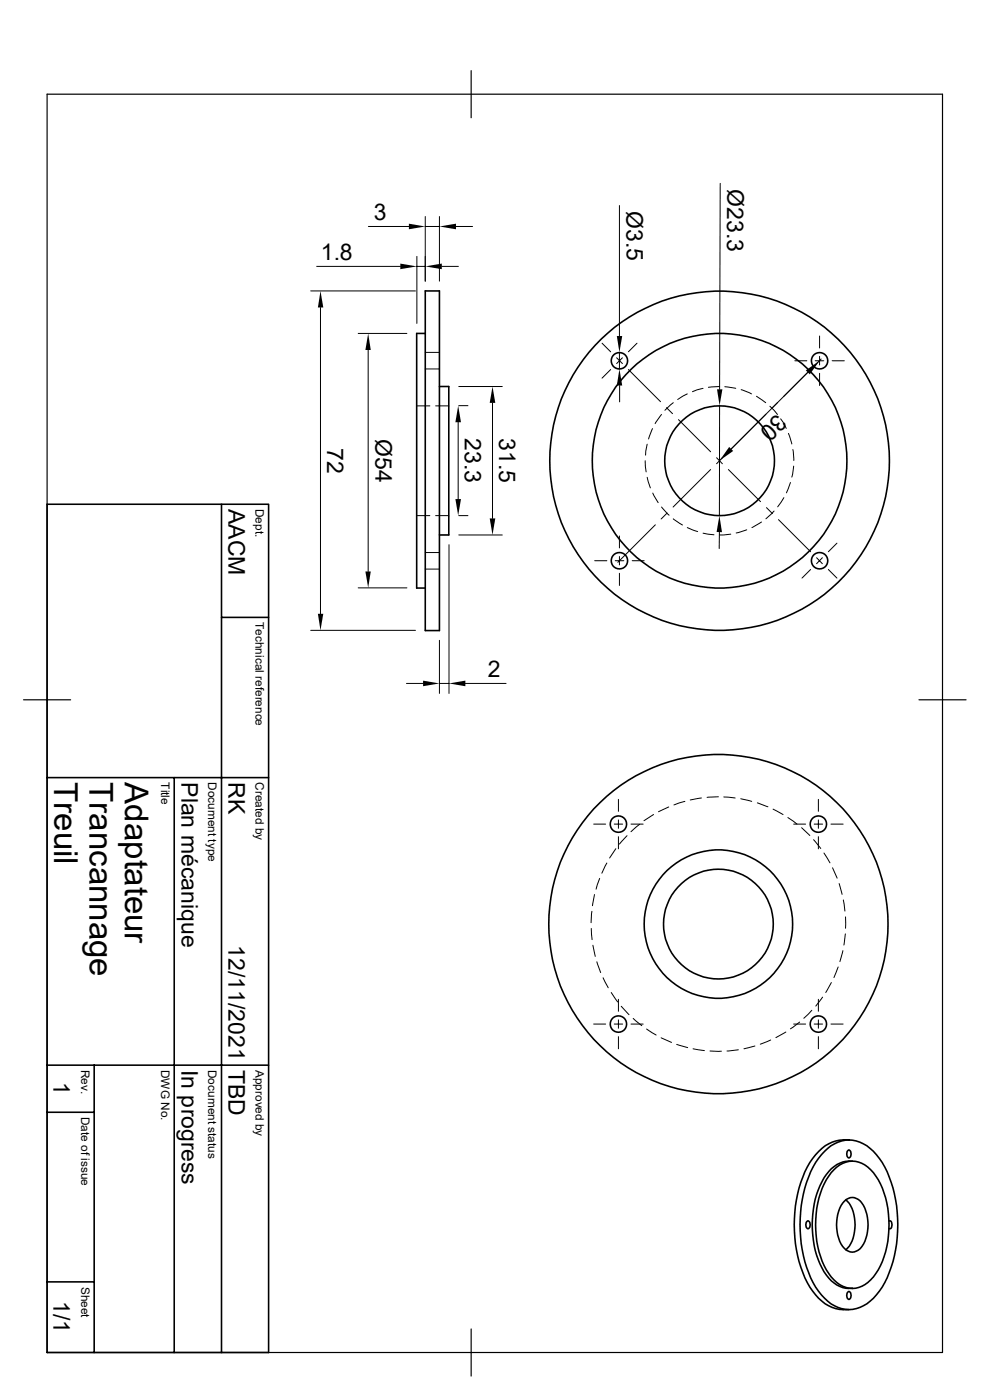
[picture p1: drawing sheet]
<svg xmlns="http://www.w3.org/2000/svg" width="210mm" height="297mm" viewBox="0 0 210 297" stroke-linecap="round" stroke-linejoin="round" font-family="sans-serif">
<g fill="none" stroke="#000" stroke-width=".34">
<path d="M90.2 70.7h-1.8v54.1h1.8M90.2 61.7h3v72.1h-3zM93.2 82h2v31.5h-2M10 107h47v179.9h-47zM47 107v179.9M47 131h10M10 165h47M37 165v121.9M10 236h10M10 226h47M20 226v60.9M171.2 259.2l.1-.2a.81 .81 0 0 1 .5 1.4l-.3 .2a.81 .81 0 0 1-.5-1.3z"/>
<path d="M174.9 244.3a6.8 6.8 0 0 1 10.4 0 19.9 19.9 0 0 1 4.9 11.5 27.7 27.7 0 0 1-3 17.2 9.6 9.6 0 0 1-6.4 4.8 8 8 0 0 1-7.2-3.9 25.9 25.9 0 0 1-3.8-16.7 22.3 22.3 0 0 1 4.4-12.2zM176.9 248.2a5.1 5.1 0 0 1 7.8 0 15.8 15.8 0 0 1 3.9 10.5 18.3 18.3 0 0 1-3.3 12.2 5.3 5.3 0 0 1-7.2 1.6 12.5 12.5 0 0 1-4.6-8 20.2 20.2 0 0 1 2.3-15zM178.9 241.9a8.2 8.2 0 0 0-6.5 3.9 25.9 25.9 0 0 0-3.8 16.7 22.6 22.6 0 0 0 4.4 12.2 7.9 7.9 0 0 0 7.1 3.1M178.9 241.8h1.2M179.2 254.8a2.4 2.4 0 0 1 4 .9 8.8 8.8 0 0 1-.7 9.2 2.3 2.3 0 0 1-3.7-.4 8.5 8.5 0 0 1 .4-9.7zM179.5 254.6a7.5 7.5 0 0 1 1.8 6.7l-.5 2-.6 1.1-.7 .7M179.8 244.1l.2-.1a.81 .81 0 0 1 .5 1.3l-.3 .3a.81 .81 0 0 1-.5-1.3zM180.8 246.3a6.3 6.3 0 0 0-6 3.6 21.1 21.1 0 0 0 0 19.9 6.8 6.8 0 0 0 5.3 3.5M188.6 259a.81 .81 0 0 1 .5 1.3l-.2 .3h-.3M10 271.9h10M179.8 274.2l.2-.2a.81 .81 0 0 1 .5 1.3l-.3 .3a.81 .81 0 0 1-.5-1.3zM180.1 273.3h.7"/>
<circle cx="131.4" cy="76.5" r="1.74"/>
<circle cx="173.9" cy="76.5" r="1.74"/>
<circle cx="152.6" cy="97.7" r="36"/>
<circle cx="152.6" cy="97.7" r="27"/>
<circle cx="152.7" cy="97.7" r="11.6"/>
<circle cx="131.4" cy="119" r="1.74"/>
<circle cx="173.9" cy="119" r="1.74"/>
<circle cx="131.2" cy="174.8" r="1.74"/>
<circle cx="173.6" cy="174.8" r="1.74"/>
<circle cx="152.4" cy="196" r="36"/>
<circle cx="152.4" cy="196.1" r="11.6"/>
<circle cx="152.4" cy="196" r="15.7"/>
<circle cx="131.2" cy="217.3" r="1.74"/>
<circle cx="173.6" cy="217.3" r="1.74"/>
</g>
<g fill="none" stroke="#000" stroke-width=".21">
<path d="M152.8 38.9l-.1 43.7M67.2 56.5h17.7M78.1 48h8.6M88.4 54.4v14.2M88.4 56.5h1.8M90.2 45.9v13.7M90.2 48h3M93.2 45.9v13.7M93.7 56.5h3.5M96.7 48h3.5M131.4 43.6v27.7M65.9 61.7h22.2"/>
<path d="M68 65.2v65M76 70.7h10.3M78.1 74.3v46.9M90.2 74.8h3M90.2 78.3h3M127.7 72.8l1.8 1.8M129.5 78.4l-1.8 1.8M130.8 75.9l1.2 1.2M131.4 74.8v3.5M132 75.9l-1.2 1.2M133.3 78.4l6.8 6.8M135.1 72.8l-1.8 1.8"/>
<path d="M168.6 76.5h2.6M172.9 76.5h1.9M173.9 71.3v2.5M173.9 75.6v1.8M173.9 79.2v2.6M174.2 76.2l-19.7 19.6M176.5 76.5h2.6M88.4 86.1h2.8M92.4 86.1h2.8M97.2 89.6v16.3M97.3 82h9.3M97.3 86.1h2"/>
<path d="M104.5 85.5v24.5M131.4 81.8v3.5M136.9 97.7l.2 2.4M137.3 94.2l-.4 2.4M138.4 90.9l-.8 2.2M140.3 87.9l-1.3 2M141.4 86.5l1.3 1.3M142.8 85.4l-1.7 1.6M143.9 89l6.8 6.8M145.8 83.6l-2 1.2M149.1 82.4l-2.2 .7M150.7 99.6l-7.9 8"/>
<path d="M152 97.1l1.2 1.3M152.7 82l-2.4 .2M152.7 86.1l-.1 23.3M153.2 97.1l-1.2 1.3M153.8 82l2.3 .4M154.5 99.6l6.8 6.8M157.2 82.7l2.2 .9M160.5 84.1l1.9 1.3M163.3 86.2l1.6 1.7M165.6 88.9l1.2 2M167.3 91.9l.7 2.3M168.2 95.4l.2 2.3"/>
<path d="M168.4 98.9l-.4 2.3M88.4 109.4h2.8M90.2 117.2h3M92.4 109.4h2.8M95.2 115.6v31.5M97.3 109.4h2M97.3 113.5h9.3M126.2 119h2.5M130.5 119h1.8M131.4 113.7v2.5M131.4 118.1v1.7M134.1 119h2.6"/>
<path d="M137.3 101.3l.7 2.2M138.5 104.6l1.1 2M139 111.3l-7.9 8M140.3 107.6l1.6 1.7M141.5 108.8l-1.2 1.3M142.8 110.1l2 1.3M145.8 111.9l2.2 .9M149.1 113.1l2.4 .4M152.6 112.9v3.5M155 113.3l-2.3 .2M158.4 112.4l-2.2 .7M161.5 110.7l-2 1.2"/>
<path d="M162.6 107.7l1.3 1.3M164.2 108.4l-1.7 1.7M165.1 110.2l6.9 6.9M166.3 105.6l-1.3 1.9M167.7 102.4l-.9 2.2M173.2 118.3l1.3 1.3M174.5 118.3l-1.3 1.3M177.5 115.2l-1.8 1.9M65.9 133.7h22.2M76 124.7h10.3M90.2 120.7h3M93.2 135.8v11.3"/>
<path d="M131.4 121.6v2.6M172 120.8l-1.9 1.8M175.7 120.8l1.8 1.8M86.2 145h3.5M93.2 145h2M98.7 145h8.7M125.9 174.8h2.6M130.3 174.8h1.8M131.2 169.6v2.5M131.2 173.9v1.8M131.2 177.5v2.6M133 177.3l-1.6 1.8"/>
<path d="M133.9 174.8h2.5M135.7 174.9l-1.8 1.5M138.6 172.8l-2 1.3M141.9 171.2l-2.2 1M145.3 170l-2.3 .8M148.8 169.3l-2.4 .4M152.4 169l-2.4 .2M153.5 169.1l2.5 .2M157.1 169.5l2.4 .5M160.7 170.3l2.2 .9M164 171.7l2.1 1.1M167.1 173.4l2 1.4"/>
<path d="M168.4 174.8h2.5M170.1 175.6l1.7 1.6M172.6 178.1l1.5 1.9M172.7 174.8h1.8M173.6 169.6v2.5M173.6 173.9v1.8M173.6 177.5v2.6M176.3 174.8h2.6M125.4 197l.2 2.3M125.6 193.3l-.2 2.4M126.1 189.8l-.4 2.4M127.2 186.4l-.8 2.2"/>
<path d="M128.7 183.1l-1 2.2M130.6 180l-1.3 2M174.8 181l1.3 2M176.6 184.1l1 2.2M178 187.5l.6 2.2M178.9 190.9l.3 2.4M179.3 198.1l-.3 2.4M179.4 194.5v2.4M125.8 200.5l.5 2.4M125.9 217.3h2.6M126.6 204l.8 2.3M127.9 207.4l1.1 2.1"/>
<path d="M129.7 210.6l1.3 2M130.3 217.3h1.8M131.2 212v2.5M131.2 216.4v1.7M131.2 219.9v2.6M131.8 213.5l1.6 1.8M133.9 217.3h2.5M134.3 216.1l1.8 1.5M137.2 218.3l2 1.3M166.7 218.9l-2.1 1.2M168.4 217.3h2.5M169.6 216.8l-1.9 1.5"/>
<path d="M172.2 214.3l-1.7 1.7M172.7 217.3h1.8M173.6 212v2.5M173.6 216.4v1.7M173.6 219.9v2.6M174.5 211.5l-1.4 1.9M176.3 217.3h2.6M176.4 208.4l-1.2 2.2M177.8 205.1l-.9 2.3M178.8 201.7l-.6 2.3M140.3 220.2l2.2 .9M143.6 221.6l2.3 .6"/>
<path d="M147 222.5l2.4 .4M150.6 223h2.4M156.6 222.7l-2.4 .3M160.1 221.9l-2.3 .6M163.5 220.6l-2.2 .9"/>
</g>
<path d="M10 20h189.9v266.9h-189.9zM99.9 15v10M5 148.5h10M194.9 148.5h10M99.9 281.9v10" fill="none" stroke="#000" stroke-width=".25"/>
<g fill="#000">
<path d="M84.9 55.9l3.5 .6-3.5 .6zM86.7 47.5l3.5 .5-3.5 .6zM90.2 56.5l3.5-.6v1.2zM93.2 48l3.5-.5v1.1zM68 61.7l.6 3.5h-1.2zM78.1 70.7l.6 3.6h-1.2zM130.9 71.3h1.1l-.6 3.5zM170.9 78.6l3-2.1-2.1 2.9zM97.2 86.1l.6 3.5h-1.2zM104.5 82l.6 3.5h-1.2zM131.4 78.3l.6 3.5h-1.1zM152.1 82.6h1.1l-.5 3.5z"/>
<path d="M154.7 94.8l.8 .9-2.9 2zM96.6 105.9h1.2l-.6 3.5zM103.9 110h1.2l-.6 3.5zM152.6 109.4l.6 3.5h-1.2zM67.4 130.2h1.2l-.6 3.5zM77.5 121.2h1.2l-.6 3.5zM89.7 144.4l3.5 .6-3.5 .6zM95.2 145l3.5-.6v1.2z"/>
</g>
<g font-size="7">
<text x="11.5" y="165.9" transform="rotate(90 11.5 165.9)">Treuil</text>
<text x="19" y="165.9" transform="rotate(90 19 165.9)">Trancannage</text>
<text x="26.5" y="165.9" transform="rotate(90 26.5 165.9)">Adaptateur</text>
</g>
<g font-size="4.9">
<text x="154.3" y="40.1" transform="rotate(90 154.3 40.1)">Ø23.3</text>
<text x="79.3" y="46.6">3</text>
<text x="132.9" y="44.8" transform="rotate(90 132.9 44.8)">Ø3.5</text>
<text x="68.1" y="55.1">1.8</text>
<text x="164.8" y="87.7" transform="rotate(135 164.8 87.7)">30</text>
<text x="69.4" y="95" transform="rotate(90 69.4 95)">72</text>
<text x="79.6" y="93.1" transform="rotate(90 79.6 93.1)">Ø54</text>
<text x="98.6" y="93" transform="rotate(90 98.6 93)">23.3</text>
<text x="105.9" y="93" transform="rotate(90 105.9 93)">31.5</text>
<text x="48.5" y="107.9" transform="rotate(90 48.5 107.9)">AACM</text>
<text x="103.5" y="143.6">2</text>
<text x="38.5" y="165.9" transform="rotate(90 38.5 165.9)">Plan mécanique</text>
<text x="48.5" y="165.9" transform="rotate(90 48.5 165.9)">RK</text>
<text x="48.5" y="200.5" transform="rotate(90 48.5 200.5)">12/11/2021</text>
<text x="38.5" y="226.9" transform="rotate(90 38.5 226.9)">In progress</text>
<text x="48.5" y="226.9" transform="rotate(90 48.5 226.9)">TBD</text>
<text x="11.3" y="229.6" transform="rotate(90 11.3 229.6)">1</text>
<text x="11.3" y="276.1" transform="rotate(90 11.3 276.1)">1/1</text>
</g>
<g font-size="2.5">
<text x="54.2" y="108" transform="rotate(90 54.2 108)">Dept.</text>
<text x="54.2" y="132" transform="rotate(90 54.2 132)">Technical reference</text>
<text x="34.2" y="165.9" transform="rotate(90 34.2 165.9)">Title</text>
<text x="44.2" y="165.9" transform="rotate(90 44.2 165.9)">Document type</text>
<text x="54.2" y="165.9" transform="rotate(90 54.2 165.9)">Created by</text>
<text x="17.2" y="227" transform="rotate(90 17.2 227)">Rev.</text>
<text x="34.2" y="226.9" transform="rotate(90 34.2 226.9)">DWG No.</text>
<text x="44.2" y="226.9" transform="rotate(90 44.2 226.9)">Document status</text>
<text x="54.2" y="226.9" transform="rotate(90 54.2 226.9)">Approved by</text>
<text x="17.2" y="236.9" transform="rotate(90 17.2 236.9)">Date of issue</text>
<text x="17.2" y="273" transform="rotate(90 17.2 273)">Sheet</text>
</g>
</svg>
